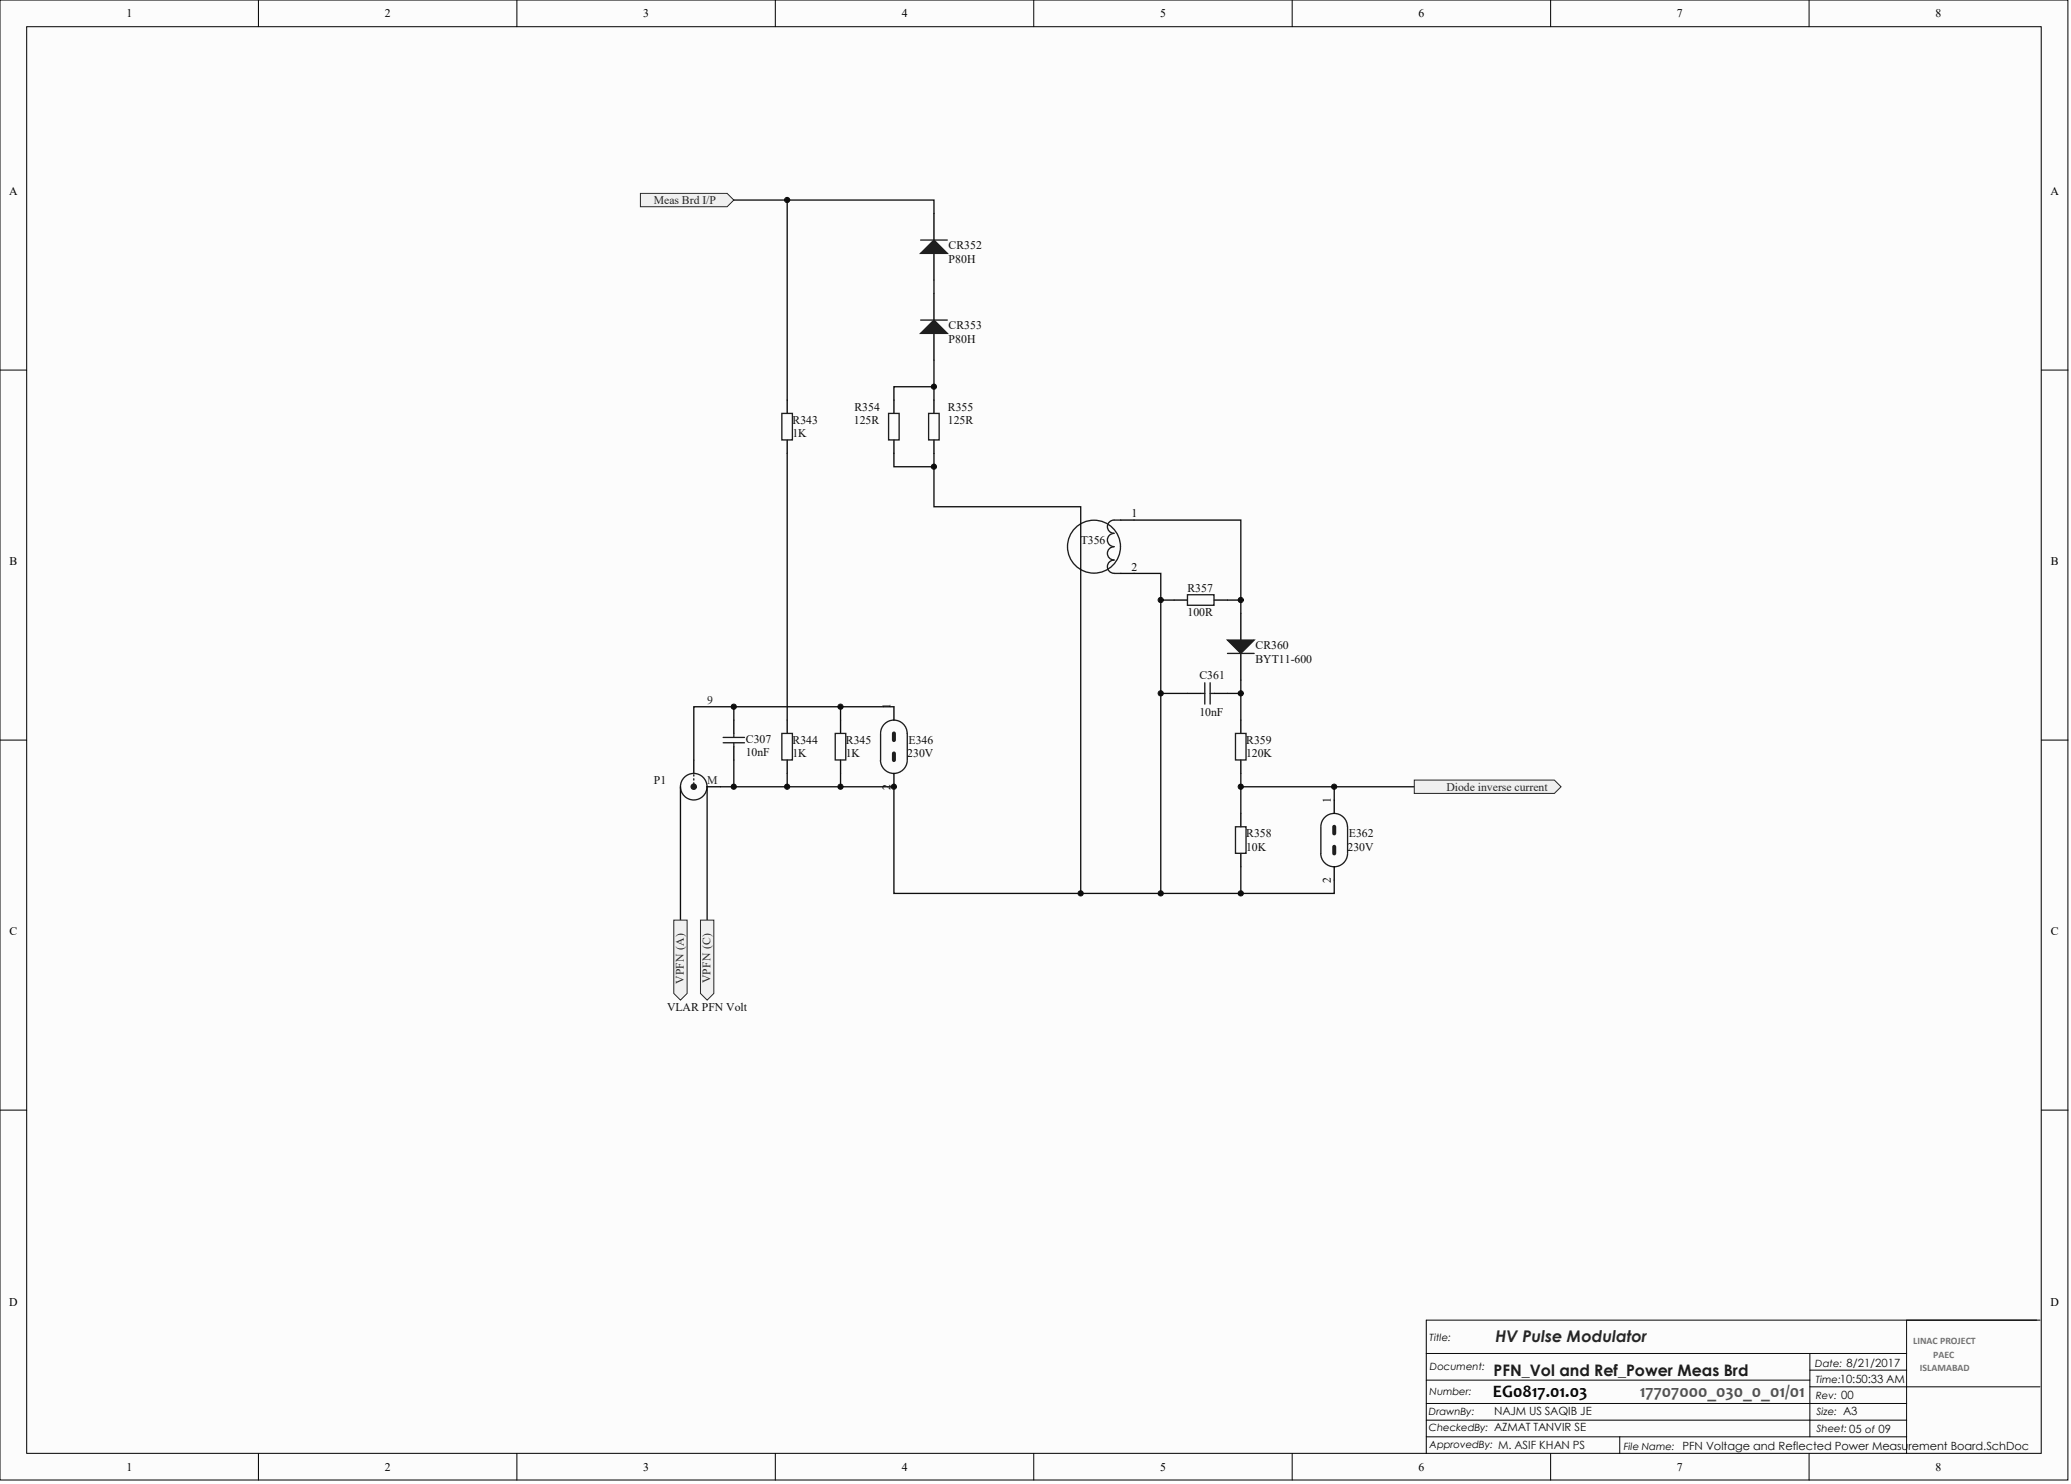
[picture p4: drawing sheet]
<svg xmlns="http://www.w3.org/2000/svg" width="656mm" height="470mm" viewBox="0 0 656 470" stroke-linecap="round" stroke-linejoin="round" font-family="sans-serif">
<g fill="#fcfcfc" stroke="#000" stroke-width=".32">
<path d="M0 0h655.2v469h-655.2z"/>
<path d="M8.5 8.5h638.2v452h-638.2z"/>
</g>
<g fill="none" stroke="#000" stroke-width=".32">
<path d="M81.9 0v8.5M163.8 0v8.5M245.6 0v8.5M327.5 0v8.5M409.4 0v8.5M491.3 0v8.5M573.2 0v8.5M0 117.3h8.5M646.8 117.3h8.4M0 234.5h8.5M646.8 234.5h8.4M0 351.8h8.5"/>
<path d="M646.8 351.8h8.4M645.3 418.3h-193.4v10.6M646.4 418.3h-42.3v42.3M451.9 437.3h121.5M573.4 439.5h73M573.4 428.9v26.4M573.4 434.2h30.7M604.1 428.9h-152.2v31.7M451.9 455.3h152.2M451.9 444.7h152.2M451.9 450h152.2M513.2 455.3v5.3"/>
<path d="M81.9 460.6v8.4M163.8 460.6v8.4M245.6 460.6v8.4M327.5 460.6v8.4M409.4 460.6v8.4M491.3 460.6v8.4M573.2 460.6v8.4"/>
</g>
<g fill="none" stroke="#000" stroke-width=".42">
<path d="M295.9 67.6v8.5M295.9 80.3v8.4M295.9 93v8.4M295.9 105.6v8.5M249.4 126.8v4.2M249.4 139.5v4.2M283.2 126.8v4.2M283.2 139.5v4.2M295.9 126.8v4.2M295.9 139.5v4.2M355.1 164.8h4.2M355.1 181.7h4.2"/>
<path d="M372 190.2h4.2M384.7 190.2h4.2M393.1 194.4v8.4M376.2 219.7h4.3M384.7 219.7h4.2M393.1 207.1v8.4M232.5 228.2v4.2M232.5 236.6v4.3M249.4 228.2v4.2M266.3 228.2v4.2M283.2 224v4.2M393.1 228.2v4.2"/>
<path d="M219.8 240.9v4.2M224 249.3h4.3M249.4 240.9v4.2M266.3 240.9v4.2M283.2 245.1v4.2M393.1 240.9v4.2M393.1 257.8v4.2M422.7 253.5v4.3M393.1 270.4v4.3M422.7 274.7v4.2"/>
</g>
<g fill="none" stroke="#1c1c1c" stroke-width=".42">
<path d="M291.7 76.1h8.4M291.7 101.4h8.4M247.7 131h3.4v8.4h-3.4zM281.5 131h3.4v8.4h-3.4zM294.2 131h3.4v8.4h-3.4zM353 177.5a2.09 2.09 0 0 0-2.1 2.1 2.09 2.09 0 0 0 2.1 2.1M353 169a2.11 2.11 0 0 0-2.1 2.1 2.11 2.11 0 0 0 2.1 2.2 2.09 2.09 0 0 0-2.1 2 2.09 2.09 0 0 0 2.1 2.1M355.1 164.8a3.9 3.9 0 0 0-3.6 .6 2.09 2.09 0 0 0-.5 2.3 2.09 2.09 0 0 0 2 1.3M353 181.7h2.1M376.2 188.5h8.4v3.3h-8.4zM380.5 219.7h1.2M381.7 216.4v6.7"/>
<path d="M383.4 216.4v6.7M383.4 219.7h1.3M388.9 207.1h8.5M229.1 233.7h6.8M229.1 235.4h6.8M232.5 232.4v1.3M232.5 235.4v1.2M247.7 232.4h3.4v8.4h-3.4zM264.6 232.4h3.4v8.4h-3.4zM279 232.4v8.5a4.2 4.2 0 0 0 4.1 4.2 4.2 4.2 0 0 0 4.3-4M279 232.2a4.2 4.2 0 0 1 4.3-4 4.2 4.2 0 0 1 4.1 4.2l.1 8.5M391.4 232.4h3.4v8.4h-3.4z"/>
<path d="M219.8 245.5v.4M219.8 246.8v.4M219.8 248v.5M391.4 262h3.4v8.4h-3.4zM418.5 270.4a4.2 4.2 0 0 0 4.1 4.3 4.2 4.2 0 0 0 4.4-4.1M418.5 262v8.4M418.5 261.8a4.2 4.2 0 0 1 4.3-4 4.2 4.2 0 0 1 4.1 4.2l.1 8.4"/>
<circle cx="346.6" cy="173.2" r="8.4"/>
<circle cx="219.8" cy="249.3" r="4.2"/>
</g>
<g fill="none" stroke="#0e0e0e" stroke-width=".42">
<path d="M295.9 67.6v-4.2h-46.5v63.4M295.9 88.7v4.3M295.9 114.1v8.4h-12.7v4.3M295.9 122.5v4.3M249.4 143.7v84.5M283.2 143.7v4.2h12.7v-4.2M295.9 147.9v12.7h46.5v122.5M359.3 164.8h33.8v25.4M359.3 181.7h8.5v8.5M372 190.2h-4.2v29.5h8.4M388.9 190.2h4.2v4.2M367.8 219.7v63.4"/>
<path d="M393.1 215.5v4.2h-4.2M393.1 219.7v8.5M232.5 228.2v-4.2h33.8v4.2M232.5 224h-12.7v16.9M266.3 224h16.9M215.6 249.3v42.3M224 249.3v42.3M228.3 249.3h4.2M232.5 240.9v8.4h33.8v-4.2M249.4 245.1v4.2M266.3 249.3h16.9v33.8h139.5v-4.2M393.1 245.1v12.7"/>
<path d="M448.1 249.3h-25.4v4.2M393.1 274.7v8.4"/>
</g>
<path d="M283.2 232.4v2.1M283.2 238.7v2.2M422.7 262v2.1M422.7 268.3v2.1" fill="none" stroke="#1c1c1c" stroke-width="1.3"/>
<g fill="#1c1c1c" stroke="#1c1c1c" stroke-width=".42">
<path d="M388.9 202.8h8.5l-4.3 4.3z"/>
<path d="M291.7 80.3l4.2-4.2 4.2 4.2z"/>
<path d="M291.7 105.6l4.2-4.2 4.2 4.2z"/>
</g>
<circle cx="219.8" cy="249.3" r=".82" fill="#1c1c1c" stroke="#1c1c1c" stroke-width=".42"/>
<path d="M202.9 61.3h27.5l2.1 2.1-2.1 2.1h-27.5z" fill-rule="evenodd" fill="#f0f0f0" stroke="#262626" stroke-width=".32"/>
<path d="M232.5 63.4h16.9" fill="none" stroke="#0e0e0e" stroke-width=".42"/>
<g fill="#f0f0f0" stroke="#262626" stroke-width=".32">
<path d="M213.5 291.6h4.2v23.2l-2.1 2.1-2.1-2.1z" fill-rule="evenodd"/>
<path d="M221.9 291.6h4.3v23.2l-2.2 2.1-2.1-2.1z" fill-rule="evenodd"/>
<path d="M448.1 247.2h44.4l2.1 2.1-2.1 2.1h-44.4z" fill-rule="evenodd"/>
</g>
<path d="M393.1 249.3h29.6" fill="none" stroke="#0e0e0e" stroke-width=".42"/>
<g fill="#0e0e0e" stroke="#0e0e0e" stroke-width=".32">
<circle cx="232.5" cy="249.3" r=".82"/>
<circle cx="232.5" cy="223.9" r=".82"/>
<circle cx="249.4" cy="249.3" r=".82"/>
<circle cx="249.4" cy="63.4" r=".82"/>
<circle cx="266.3" cy="249.3" r=".82"/>
<circle cx="266.3" cy="223.9" r=".82"/>
<circle cx="283.2" cy="249.3" r=".82"/>
<circle cx="295.9" cy="147.9" r=".82"/>
<circle cx="295.9" cy="122.5" r=".82"/>
<circle cx="342.4" cy="283.1" r=".82"/>
<circle cx="367.8" cy="283.1" r=".82"/>
<circle cx="367.8" cy="219.7" r=".82"/>
<circle cx="367.8" cy="190.1" r=".82"/>
<circle cx="393.1" cy="283.1" r=".82"/>
<circle cx="393.1" cy="249.3" r=".82"/>
<circle cx="393.1" cy="219.7" r=".82"/>
<circle cx="393.1" cy="190.1" r=".82"/>
<circle cx="422.7" cy="249.3" r=".82"/>
</g>
<text font-size="5.5" x="473" y="442.6">EG0817.01.03</text>
<text font-size="5.5" fill="#535353" x="519.5" y="442.6">17707000_030_0_01/01</text>
<text font-size="5.1" fill="#262626" x="473.9" y="425.2">HV Pulse Modulator</text>
<text font-size="5" fill="#1c1c1c" x="473.2" y="436">PFN_Vol and Ref_Power Meas Brd</text>
<g font-size="3.7">
<text x="40" y="5.4">1</text>
<text x="121.9" y="5.4">2</text>
<text x="203.8" y="5.4">3</text>
<text x="285.7" y="5.4">4</text>
<text x="367.6" y="5.4">5</text>
<text x="449.4" y="5.4">6</text>
<text x="531.3" y="5.4">7</text>
<text x="613.2" y="5.4">8</text>
<text x="2.9" y="61.9">A</text>
<text x="649.6" y="61.9">A</text>
<text x="358.5" y="163.9">1</text>
<text x="3" y="179.2">B</text>
<text x="649.8" y="179.2">B</text>
<text x="358.5" y="180.8">2</text>
<text x="282.1" y="224.8" transform="rotate(-90 282.1 224.8)">1</text>
<text x="282.1" y="250.4" transform="rotate(-90 282.1 250.4)">2</text>
<text x="421.7" y="254.4" transform="rotate(-90 421.7 254.4)">1</text>
<text x="421.7" y="279.9" transform="rotate(-90 421.7 279.9)">2</text>
<text x="3" y="296.4">C</text>
<text x="649.8" y="296.4">C</text>
<text x="2.9" y="413.7">D</text>
<text x="649.6" y="413.7">D</text>
<text x="40" y="466">1</text>
<text x="121.9" y="466">2</text>
<text x="203.8" y="466">3</text>
<text x="285.7" y="466">4</text>
<text x="367.6" y="466">5</text>
<text x="449.4" y="466">6</text>
<text x="531.3" y="466">7</text>
<text x="613.2" y="466">8</text>
</g>
<g font-size="3.7" fill="#262626">
<text x="207.1" y="64.6">Meas Brd I/P</text>
<text x="224" y="223">9</text>
<text x="224" y="248.4">M</text>
<text x="458.3" y="250.5">Diode inverse current</text>
<text x="216.6" y="311.8" transform="rotate(-90 216.6 311.8)">VPFN (A)</text>
<text x="225.1" y="311.6" transform="rotate(-90 225.1 311.6)">VPFN (C)</text>
</g>
<g font-size="3.7" fill="#0e0e0e">
<text x="300.6" y="79">CR352</text>
<text x="300.6" y="83.2">P80H</text>
<text x="300.6" y="104.3">CR353</text>
<text x="300.6" y="108.5">P80H</text>
<text x="270.7" y="130.1">R354</text>
<text x="300.3" y="130.1">R355</text>
<text x="251.1" y="134.3">R343</text>
<text x="270.5" y="134.3">125R</text>
<text x="300.3" y="134.3">125R</text>
<text x="251.1" y="138.5">1K</text>
<text x="342.4" y="172.3">T356</text>
<text x="376.2" y="187.6">R357</text>
<text x="376.2" y="195.2">100R</text>
<text x="397.8" y="205.7">CR360</text>
<text x="397.8" y="209.9">BYT11-600</text>
<text x="380" y="215">C361</text>
<text x="380" y="226.8">10nF</text>
<text x="236.3" y="239.5">10nF</text>
<text x="236.3" y="235.3">C307</text>
<text x="251.1" y="239.9">1K</text>
<text x="251.1" y="235.7">R344</text>
<text x="268" y="239.9">1K</text>
<text x="268" y="235.7">R345</text>
<text x="287.5" y="239.9">230V</text>
<text x="287.9" y="235.7">E346</text>
<text x="394.8" y="239.9">120K</text>
<text x="394.8" y="235.7">R359</text>
<text x="207.1" y="248.4">P1</text>
<text x="394.8" y="269.5">10K</text>
<text x="394.8" y="265.3">R358</text>
<text x="427" y="269.5">230V</text>
<text x="427.4" y="265.3">E362</text>
<text x="211.4" y="320.2">VLAR PFN Volt</text>
</g>
<text font-size="3.6" fill="#0e0e0e" x="473.5" y="448.5">NAJM US SAQIB JE</text>
<g font-size="3.2">
<text x="453" y="425">Title:</text>
<text x="453" y="434.1">Document:</text>
<text x="575.1" y="433">Date: 8/21/2017</text>
<text x="453" y="441.9">Number:</text>
<text x="575.3" y="443.4">Rev: 00</text>
<text x="575.3" y="438.1">Time:10:50:33 AM</text>
<text x="452.7" y="448.4">DrawnBy:</text>
<text x="575.5" y="448.2">Size: A3</text>
<text x="452.7" y="453.5">CheckedBy: AZMAT TANVIR SE</text>
<text x="575.5" y="453.7">Sheet: 05 of 09</text>
<text x="453" y="458.8">ApprovedBy: M. ASIF KHAN PS</text>
<text x="514.5" y="459.4">File Name: PFN Voltage and Reflected Power Measurement Board.SchDoc</text>
</g>
<g font-size="3.1" fill="#727272">
<text x="606.2" y="426">LINAC PROJECT</text>
<text x="612.5" y="430.2">PAEC</text>
<text x="608.3" y="434.4">ISLAMABAD</text>
</g>
</svg>
